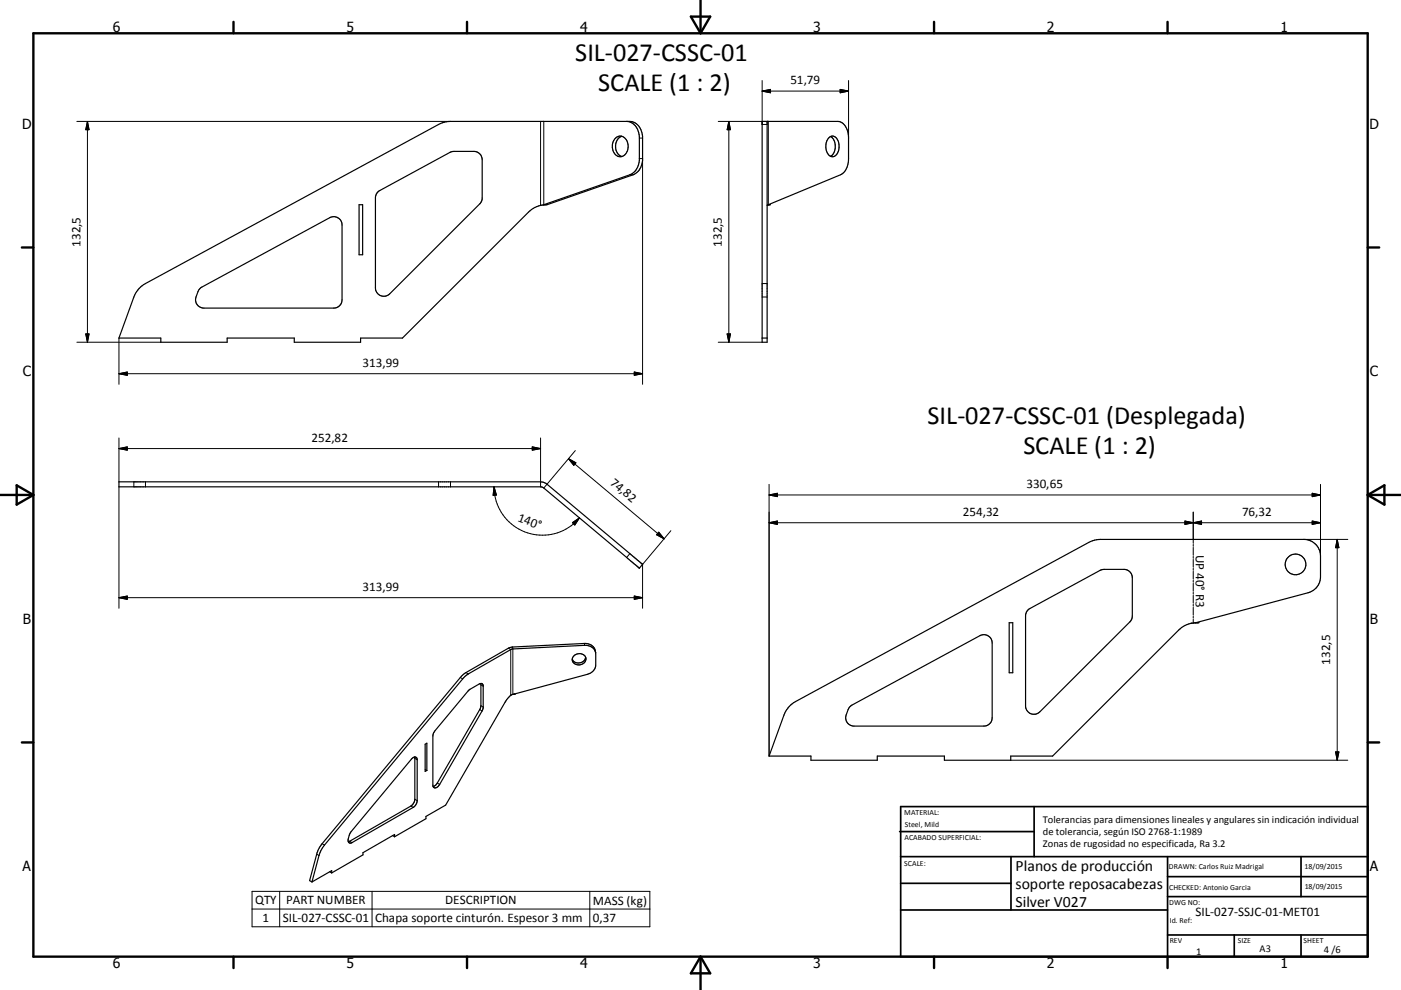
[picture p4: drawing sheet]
<svg xmlns="http://www.w3.org/2000/svg" width="420mm" height="297mm" viewBox="0 0 420 297" stroke-linecap="round" stroke-linejoin="round" font-family="sans-serif">
<g fill="none" stroke="#000" stroke-width=".36">
<path d="M187.9 36.4a4.4 4.4 0 0 1 3.8 4.5v7.2a5 5 0 0 1-2.8 4.3l-25.9 9h1l25.8-9a4.7 4.7 0 0 0 2.8-4.3v-7.2a4.4 4.4 0 0 0-3.8-4.5h-53.7l-2.5 .4-89 48.3a7.5 7.5 0 0 0-3.5 4l-4.4 12.3h12.5v1.3h19.9v-1.3h20.1v1.3h19.9v-1.3h12.6l37.8-37.8a7.5 7.5 0 0 1 5.3-2.2M230 36.4v66.3h-1.5v-66.3h22.7a4.1 4.1 0 0 1 3.2 4.5v6.7a5.2 5.2 0 0 1-2.4 4.8l-21.7 9h.7l-1 .2M113.3 57.6l21.9-12 .9-.2h6a2.5 2.5 0 0 1 2.5 2.5v11.8l-.5 1.2-27.3 27.3a2.51 2.51 0 0 1-2.7 .5 2.51 2.51 0 0 1-1.5-2.3v-27.1l.2-1.1zM184.4 41.6a2.26 2.26 0 0 1 2.6-.5 2.26 2.26 0 0 1 1.3 2.3 2.78 2.78 0 0 1-2.8 3.6 3.5 3.5 0 0 1-1.1-5.4zM186.4 40.9a3.4 3.4 0 0 0-1.9 3 3.4 3.4 0 0 0 1.9 3.1M248.5 41.3a1.72 1.72 0 0 1 1.9-.3 1.72 1.72 0 0 1 1 1.6 3.4 3.4 0 0 1-1.7 4.4 2.8 2.8 0 0 1-2.1-3.6l.3-1.2zM249 40.9a3.8 3.8 0 0 1 0 6M107.7 61.4h1v15h-1zM230 61.6h.1M60.2 86.3l38.7-21a2.49 2.49 0 0 1 3.6 2.2v22.4a2.5 2.5 0 0 1-2.4 2.5h-39a2.51 2.51 0 0 1-2.3-3.3l.7-1.9zM228.5 101.4h1.5M191.7 170.4v.1"/>
<path d="M192.6 169.3h.1M192.6 169.3l-.9 1.2M192.6 169.3l-28.6-24-1.5-.7h-126.8v1.5h126.6l.7 .3 28.7 24M172.1 196.8a1.97 1.97 0 0 1 2.3-.7 1.97 1.97 0 0 1 1.2 2.1 2.11 2.11 0 0 1-2.2 1.3 2.11 2.11 0 0 1-1.8-1.7zM175.6 197.2a2.18 2.18 0 0 1-1.8 1.7 2.18 2.18 0 0 1-2.2-1.1M178.6 195.8v3.7a3.1 3.1 0 0 1-2.5 2.8l-22.3 6M178.6 195.8a2.98 2.98 0 0 0-3.4-2.8l-22.2 1.2-13.3 7.6-1.1 .8-42.3 50.9-1.2 2.3-2.3 8.4 .7 .4M178.6 195.8a3 3 0 0 0-3.3-2.2l-22 1.2-12.9 7.4-1 .8-42.4 50.9-1.2 2.3-2.3 8.4M302.6 186.8h1v15h-1zM308.2 183l21.9-12 .9-.2h6a2.51 2.51 0 0 1 2.5 2.5v11.5l-.5 1.5-27.3 27.3a2.5 2.5 0 0 1-2.7 .5 2.5 2.5 0 0 1-1.5-2.3v-27.1l.2-1.1zM358.5 186.8h.9zM144.1 205.1l.5 .1 .3 .5v6.7l-.2 .7-12.9 22.2a1.15 1.15 0 0 1-.8 1 1.15 1.15 0 0 1-1.1-.3"/>
<path d="M144.1 205.1l.1 6.6-.2 1-12.9 22.2-.6 .7-.6 .4M144.1 205.1l-3.6 2-10.5 12.9-.2 .8 .1 15.2M153.8 208.3l-.2 .1a5 5 0 0 0-2.2 2.3l-17.8 30.8-5.9 3.4v.7l-9.4 5.4M154.2 208.2l.2 .1M154.4 208.3h-.6M237.1 211.5l1.4-1 89-48.3 2.5-.4h60.9a5 5 0 0 1 5 5v6.2a5 5 0 0 1-3.7 4.8l-33.7 9.1a7.2 7.2 0 0 0-5.1 2.1l-37.8 37.8h-12.6v1.3h-19.9v-1.3h-20.1v1.3h-19.9v-1.3h-12.5l4.7-12.8zM254.9 212l38.9-21.3a2.49 2.49 0 0 1 3.7 2.2v22.4a2.5 2.5 0 0 1-2.5 2.5h-39a2.49 2.49 0 0 1-2.3-3.3zM123.5 227.5a.81 .81 0 0 1 1-.4 .81 .81 0 0 1 .6 .8v12.5a2.65 2.65 0 0 1-1.2 1.8l-18.4 10.6a.83 .83 0 0 1-1-.1 .83 .83 0 0 1-.1-1.1l.9-2.1zM124.3 227.1l.1 12.7-.6 1.5-.6 .5-18.8 10.7M127.5 230.9l.5 .3M127.5 223.3l.5-.3v8.2l-.5 .2zM117.7 250.7l.6 .3"/>
<path d="M118.3 251v-.6l-9.5 5.4v.7l-9.4 5.4M98.9 261.6l.5 .3M99.4 261.9v-.7l-5.9 3.4"/>
<circle cx="388.4" cy="169.3" r="3.1"/>
</g>
<g fill="none" stroke="#000" stroke-width=".3">
<path d="M23 36.4h112.1M26.2 36.4v66.3M26.2 36.4l.5 2.5h-1zM162.1 36.4v25.2M163 36.4v25.1M215.3 36.4h15v25.1M218.5 36.4l.5 2.5h-1zM218.5 36.4v66.3M228.5 24.2v13.1h1.5M228.5 27.3h25.9M228.5 27.3l2.5-.5v1zM251.9 26.8l2.5 .5-2.5 .5z"/>
<path d="M254.4 24.2v17.2M188.9 52.4h.9M191.7 47.6h.9v67.7M191.7 41.4h.9M228.5 85.1h1.5M228.5 89.1h1.5M23 102.7h25.2M25.7 100.2h1l-.5 2.5zM35.7 112.1l2.5-.5v1zM35.7 101.4v13.9M35.7 112.1h156.9M190.2 111.6l2.4 .5-2.4 .5z"/>
<path d="M215.3 102.7h13.2M218 100.2h1l-.5 2.5zM35.7 134.6h126.4M35.7 134.6l2.5-.5v1zM35.7 131.4v13.2M159.6 134.1l2.5 .5-2.5 .5zM162.1 131.4v14.7M170.4 137.6l28.7 24M170.4 137.6l2.3 1.2-.7 .8zM172.5 135.2l-9.5 11.2M35.7 146.1v36.4M40.1 144.6v1.5"/>
<path d="M43.6 144.6v1.5M131.5 144.6v1.5M135.1 144.6v1.5M148.1 146.1a14.5 14.5 0 0 0 10 13.8 14.5 14.5 0 0 0 15.6-4.5M148.1 146.1l.7 2.4-1 .1zM171.6 156.8l2.1-1.4-1.4 2.1zM197.5 159.7l1.6 1.9-2.3-1.2zM201.1 159.2l-8.5 10.1v13.2M230.6 156.8h165.3M230.6 156.8l2.5-.5v1zM230.6 148.5l2.5-.5v1zM230.6 145.3v81.5"/>
<path d="M230.6 148.5h165.3M355.3 156.3l4.9 1v-1l-4.9 1zM357.7 153.6v9.4M393.4 156.3l2.5 .5-2.5 .5zM393.4 148l2.5 .5-2.5 .5zM395.9 145.3v21.5M35.7 179.3l2.5-.5v1zM35.7 179.3h156.9M188.8 166.1l-.9 1.1M190.2 178.8l2.4 .5-2.4 .5zM357.7 163.3v.6M357.7 164.2v2.4"/>
<path d="M357.7 166.9v.6M357.7 167.8v2.4M357.7 170.5v.6M357.7 171.4v2.4M357.7 174.1v.6M357.7 175v2.4M357.7 177.7v.6M357.7 178.6v2.4M390.9 161.8h13.2M400.9 161.8v66.3M400.9 161.8l.5 2.5h-1zM152.4 194.5l.7 .4v13.7"/>
<path d="M153.7 194.1l.1 14.2M175.2 193l.1 .6M357.4 186.9l-.4 .1M357.7 181.3v.5M357.7 182.1v2.4M357.7 184.8v.6M357.7 185.7v1.2M358.5 186.8h-.7M138 203.3l.7 .4M139.7 201.8l.7 .4M143.8 212.9l.7 .4M144.2 211.7l.7 .4"/>
<path d="M144.2 205.5l.7 .4M153.8 208.3h.1M124.4 239.8l.7 .4M124.4 227.5l.7 .4M131.1 234.9l.7 .4M303 228.1h101.1M400.4 225.6h1l-.5 2.5zM95 256.3l.6 .4M96.6 253.1l.7 .4M104.8 252.4l.7 .4M123.2 241.8l.7 .4M75.6 267.4h119.2v10.6h-119.2z"/>
<path d="M75.6 272.7h119.2M83.9 267.4v10.6M111.5 267.4v10.6M176.8 267.4v10.6"/>
</g>
<g fill="none" stroke="#000" stroke-width=".71">
<path d="M10 10h400v277h-400zM70 6.6v3.4M140 6.6v3.4M207.1 5h5.8l-2.9 5zM210 0v10M280 6.6v3.4M350 6.6v3.4M6.6 74.2h3.4M410 74.2h3.5M0 148.5h10M5 145.6l5 2.9-5 2.9zM410 148.5h10.1"/>
<path d="M410 148.5l5.1-2.9v5.8zM6.6 222.7h3.4M410 222.7h3.5M70 287v3.4M140 287v3.4M210 287v10M210 287l2.9 5h-5.8zM280 287v3.4M350 287v3.4"/>
</g>
<g fill="none" stroke="#000" stroke-width=".51">
<path d="M269.7 249.5h40.3M270 242h140v45h-140zM270 257h140M303.1 257v16M310 242v15M350 257v30M390.1 257v12M270 265h33.1M270 273h80M350 269h60M350 263h60M350 280.5h60"/>
<path d="M370 280.5v6.5M390.1 280.5v6.5"/>
</g>
<g fill="#000" stroke="#000" stroke-width=".3">
<path d="M26.2 36.4l.5 2.5h-1zM218.5 36.4l.5 2.5h-1zM228.5 27.3l2.5-.5v1zM251.9 26.8l2.5 .5-2.5 .5zM25.7 100.2h1l-.5 2.5zM35.7 112.1l2.5-.5v1zM190.2 111.6l2.4 .5-2.4 .5zM218 100.2h1l-.5 2.5zM35.7 134.6l2.5-.5v1zM159.6 134.1l2.5 .5-2.5 .5zM170.4 137.6l2.3 1.2-.7 .8zM148.1 146.1l.7 2.4-1 .1z"/>
<path d="M171.6 156.8l2.1-1.4-1.4 2.1zM230.6 156.8l2.5-.5v1zM230.6 148.5l2.5-.5v1zM355.3 156.3l2.4 .5-2.4 .5zM357.7 156.8l2.5-.5v1zM393.4 156.3l2.5 .5-2.5 .5zM393.4 148l2.5 .5-2.5 .5zM35.7 179.3l2.5-.5v1zM190.2 178.8l2.4 .5-2.4 .5zM197.5 159.7l1.6 1.9-2.3-1.2zM400.9 161.8l.5 2.5h-1zM400.4 225.6h1l-.5 2.5z"/>
</g>
<g font-size="7.9">
<text x="172.5" y="18.2">SIL-027-CSSC-01</text>
<text x="179.3" y="27.2">SCALE (1 : 2)</text>
<text x="278" y="127.3">SIL-027-CSSC-01 (Desplegada)</text>
<text x="306.8" y="136.2">SCALE (1 : 2)</text>
</g>
<g font-size="4.7">
<text x="304.5" y="261.2">Planos de producción</text>
<text x="304.5" y="266.6">soporte reposacabezas</text>
<text x="304.5" y="272">Silver V027</text>
</g>
<g font-size="4.2">
<text x="33.9" y="9.6">6</text>
<text x="103.9" y="9.6">5</text>
<text x="173.9" y="9.6">4</text>
<text x="243.8" y="9.6">3</text>
<text x="313.9" y="9.6">2</text>
<text x="383.9" y="9.6">1</text>
<text x="6.7" y="38.7">D</text>
<text x="410.5" y="38.7">D</text>
<text x="6.9" y="112.9">C</text>
<text x="410.7" y="112.9">C</text>
<text x="6.9" y="187.1">B</text>
<text x="410.7" y="187.1">B</text>
<text x="6.8" y="261.4">A</text>
<text x="410.7" y="261.4">A</text>
<text x="33.9" y="290.4">6</text>
<text x="103.9" y="290.4">5</text>
<text x="173.9" y="290.4">4</text>
<text x="243.8" y="290.4">3</text>
<text x="313.9" y="290.4">2</text>
<text x="383.9" y="290.4">1</text>
</g>
<g font-size="3.9">
<text x="237" y="25.3">51,79</text>
<text x="24.1" y="74.1" transform="rotate(-90 24.1 74.1)">132,5</text>
<text x="216.4" y="74.1" transform="rotate(-90 216.4 74.1)">132,5</text>
<text x="108.7" y="110.1">313,99</text>
<text x="93.4" y="132.5">252,82</text>
<text x="182.7" y="145.2" transform="rotate(40 182.7 145.2)">74,82</text>
<text x="307.8" y="146.5">330,65</text>
<text x="288.7" y="154.8">254,32</text>
<text x="372.4" y="154.8">76,32</text>
<text x="155" y="156.3" transform="rotate(20 155 156.3)">140°</text>
<text x="358.6" y="166.5" transform="rotate(90 358.6 166.5)">UP 40° R3</text>
<text x="108.7" y="177.2">313,99</text>
<text x="398.8" y="199.4" transform="rotate(-90 398.8 199.4)">132,5</text>
<text x="76.5" y="271.3">QTY</text>
<text x="85.8" y="271.3">PART NUMBER</text>
<text x="133.4" y="271.3">DESCRIPTION</text>
<text x="177.7" y="271.4">MASS (kg)</text>
<text x="358.4" y="274.9">SIL-027-SSJC-01-MET01</text>
<text x="78.7" y="276.6">1</text>
<text x="84.8" y="276.6">SIL-027-CSSC-01</text>
<text x="112.4" y="276.7">Chapa soporte cinturón. Espesor 3 mm</text>
<text x="177.7" y="276.6">0,37</text>
</g>
<g font-size="3.1">
<text x="312.7" y="246.8">Tolerancias para dimensiones lineales y angulares sin indicación individual</text>
<text x="312.7" y="250.4">de tolerancia, según ISO 2768-1:1989</text>
<text x="312.7" y="254">Zonas de rugosidad no especificada, Ra 3.2</text>
<text x="358.6" y="286.5">1</text>
<text x="377.6" y="285.6">A3</text>
<text x="396.9" y="285.9">4 /6</text>
</g>
<g font-size="2.4">
<text x="271.1" y="244.4">MATERIAL:</text>
<text x="271.2" y="252">ACABADO SUPERFICIAL:</text>
<text x="271.3" y="248">Steel, Mild</text>
<text x="271.1" y="259.7">SCALE:</text>
<text x="350.4" y="260.8">DRAWN: Carlos Ruiz Madrigal</text>
<text x="391.1" y="260.6">18/09/2015</text>
<text x="350.5" y="267">CHECKED: Antonio Garcia</text>
<text x="391.2" y="266.7">18/09/2015</text>
<text x="350.5" y="271.4">DWG NO:</text>
<text x="350.7" y="276.9">Id. Ref:</text>
<text x="350.7" y="282.8">REV</text>
<text x="371.1" y="282.9">SIZE</text>
<text x="390.8" y="283">SHEET</text>
</g>
</svg>
